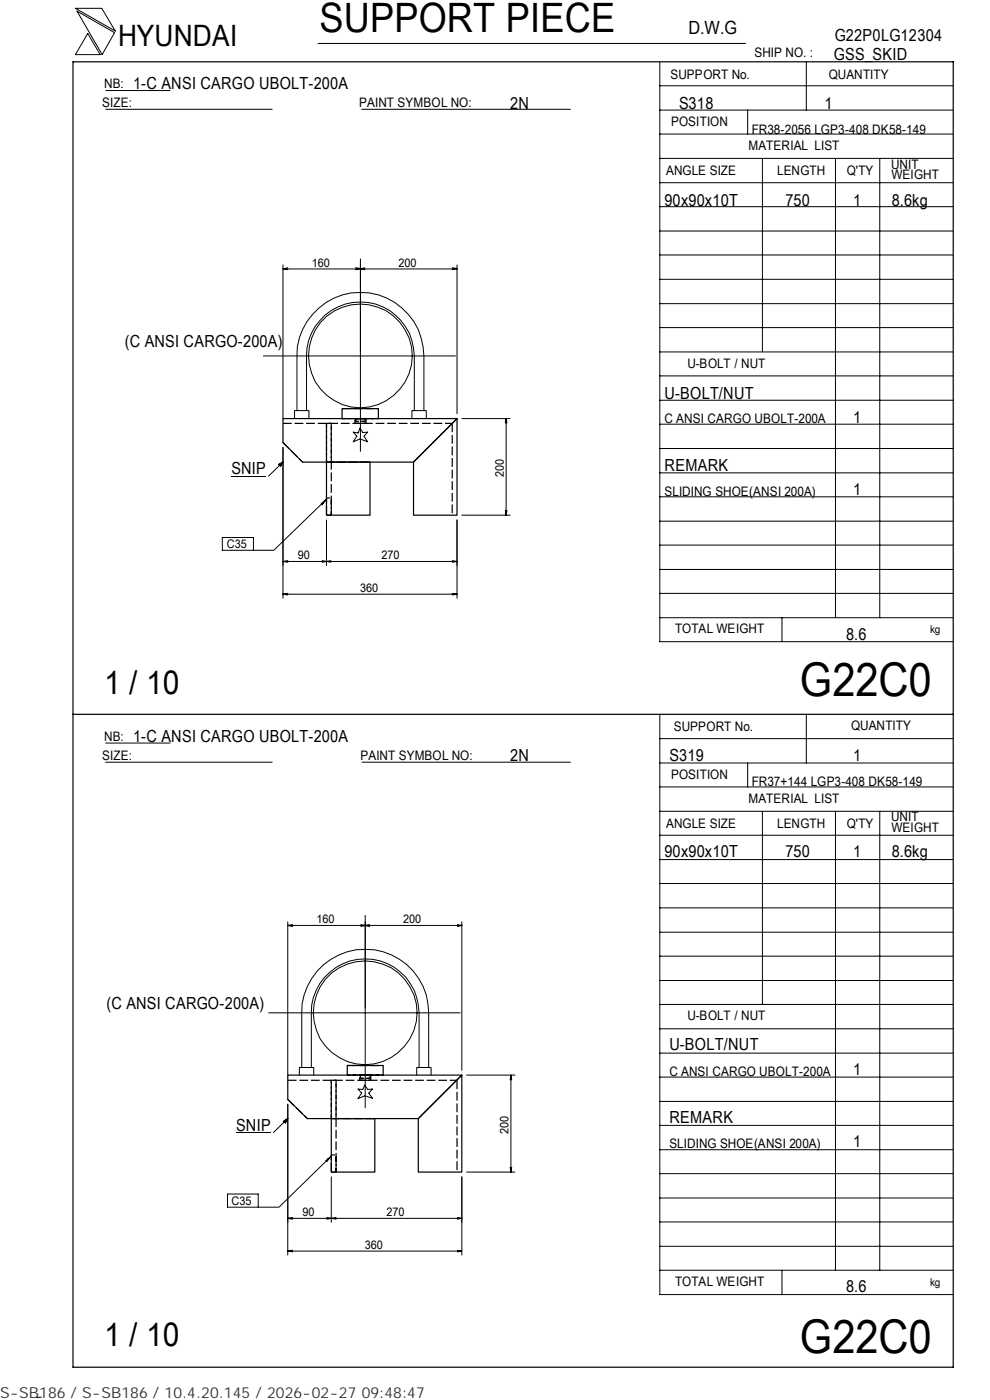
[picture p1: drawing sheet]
<svg xmlns="http://www.w3.org/2000/svg" width="210mm" height="297mm" viewBox="0 0 210 297" stroke-linecap="round" stroke-linejoin="round" font-family="sans-serif">
<g fill="none" stroke="#000" stroke-width=".21">
<path d="M16 1.8h5.6l2.9 4.8zM16.3 2.4l8 4.5-2.6 4.7zM18.6 7.1l2.6 4.5h-5.2zM22.4 19.2h13.7M67.5 9.2h90.6M139.9 18.2h62.3M139.9 13.2v122.9h62.3M171 13.1v10.3M22.4 23.2h35.3M76.7 23.2h44.3M139.9 38.8h62.3M139.9 33.6h62.3"/>
<path d="M139.9 28.4h62.3M139.9 23.4h62.3M158.6 23.4v5M161.7 33.6v41M177.2 33.7v97.4M186.6 33.7v97.4M60 56.2v32.6M60 57.1l1 .1M61 56.8l-1 .3M75.4 56.8l1 .2-1 .2M76.4 54.9v40.8M77.4 56.8l-1 .3 1 .1"/>
<path d="M95.9 56.8l1 .2-1 .2M96.9 57.1h-36.9M96.9 56.2v31.6M139.9 59.3h62.3M139.9 54.1h62.3M139.9 49h62.3M139.9 43.8h62.3M55.9 75.5h40.7M139.9 79.7h62.3M139.9 74.7h62.3M139.9 69.5h62.3M139.9 64.4h62.3"/>
<path d="M59.1 98.5l.9-.5-.5 .9zM60 94.9v32M60 98l-3 3M62.5 88.8v-1.7h3v1.7M63 87.1v-11.6a13.5 13.5 0 0 1 13.4-13.4 13.5 13.5 0 0 1 13.5 13.4v11.6M65 87.1v-11.6a11.4 11.4 0 0 1 11.4-11.4 11.4 11.4 0 0 1 11.5 11.4v11.6M74.9 91.7l1 .2 .5-1.1 .6 1 1-.1-.8 .8 .8 1.2-1.6-.6-1.5 .6 .8-1.2zM87.4 88.8v-1.7h3v1.7M97.9 88.8h10.3M107.3 88.8l-.1 .9M107.3 88.8l.2 .9M107.3 88.8v20.5"/>
<path d="M139.9 95.2h62.3M139.9 90h62.3M139.9 84.9h62.3M47.1 114h6.7v2.7h-6.7zM49.1 101h7.4M60 119.1l1 .2M61 118.9l-1 .2M68.1 106.8l1.1-.9-.9 1.2zM68.3 118.9l1.9 .4M68.5 106.6l.2 .2M69.2 105.9l-11.1 10.8h-4.3M69.2 110.3v9.7"/>
<path d="M70.2 118.9l-1.9 .4M95.9 118.9l1 .2M96.9 110.3v16.6M96.9 119.1l-1 .2M96.9 119.1h-36.9M97.9 109.3h10.3M107.2 108.3l.1 1M107.5 108.3l-.2 1M139.9 100.3h62.3M139.9 115.6h62.3M139.9 110.6h62.3M139.9 105.4h62.3"/>
<path d="M60 126.1l1 .1M60 126.1h36.9M61 125.9l-1 .2M95.9 125.9l1 .2M96.9 126.1l-1 .1M139.9 131.1h62.3M139.9 125.9h62.3M139.9 120.8h62.3M165.9 131.1v5M22.4 157.6h13.7M139.9 151.7v122.9h62.3M139.9 156.7h62.3"/>
<path d="M171 151.5v10.4M22.4 161.7h35.3M76.8 161.7h44.2M139.9 177.2h62.3M139.9 172.1h62.3M139.9 167h62.3M139.9 161.9h62.3M158.6 161.9v5.1M161.7 172.1v41M177.2 172.2v97.3M186.6 172.2v97.3M61 195.6v32.5"/>
<path d="M61 196.3l1.1 .3M62.1 196.2l-1.1 .1M76.5 196.2l1 .1M77.5 196.3l.9 .3M77.5 194.2v40.8M77.5 196.3l-1 .3M78.4 196.2l-.9 .1M97 196.2l.9 .1M97.9 196.3h-36.9M97.9 195.6v31.5M97.9 196.3l-.9 .3M139.9 182.4h62.3"/>
<path d="M139.9 197.8h62.3M139.9 192.6h62.3M139.9 187.4h62.3M57 214.9h40.6M139.9 218.3h62.3M139.9 213.1h62.3M139.9 208h62.3M139.9 202.9h62.3M60.1 237.9l.9-.6-.5 .9zM61 234.3v32M61 237.3l-3 3M63.5 228.1v-1.6h3v1.6"/>
<path d="M64 226.5v-11.6a13.5 13.5 0 0 1 13.5-13.5 13.5 13.5 0 0 1 13.4 13.5v11.6M66 226.5v-11.6a11.4 11.4 0 0 1 11.5-11.5 11.4 11.4 0 0 1 11.4 11.5v11.6M75.9 231l1.1 .1 .4-.9 .6 .9 1-.1-.8 .9 .8 1.1-1.6-.5-1.5 .6 .8-1.2zM88.4 228.1v-1.6h3v1.6M99 228.1h10.2M108.4 228.1l-.2 1M108.4 228.1l.1 1M108.4 228.1v20.6M139.9 238.7h62.3M139.9 233.7h62.3M139.9 228.5h62.3M139.9 223.4h62.3"/>
<path d="M48.2 253.3h6.6v2.8h-6.6zM50.1 240.3h7.4M61 258.5l1.1 .1M62.1 258.3l-1.1 .2M69.2 246.2l1.1-.9-1 1.1zM69.3 258.3l1 .2M69.5 245.9l.2 .1M70.3 258.5l-1 .1M70.3 245.3l-11.1 10.8h-4.4M70.3 249.7v9.6M70.3 258.5l1 .1M71.3 258.3l-1 .2"/>
<path d="M97 258.3l.9 .2M97.9 249.7v16.6M97.9 258.5l-.9 .1M97.9 258.5h-36.9M99 248.7h10.2M108.2 247.6l.2 1.1M108.5 247.6l-.1 1.1M139.9 259.2h62.3M139.9 254.2h62.3M139.9 249h62.3M139.9 243.9h62.3M61 265.4l1.1 .2"/>
<path d="M61 265.4h36.9M62.1 265.3l-1.1 .1M97 265.3l.9 .1M97.9 265.4l-.9 .2M139.9 269.5h62.3M139.9 264.4h62.3M165.9 269.5v5.1M8.8 296.4l-1 .1"/>
<circle cx="76.4" cy="75.5" r="11"/>
<circle cx="77.5" cy="214.8" r="11"/>
</g>
<path d="M15.5 13.1h186.7v277h-186.7zM60 88.8h36.9l-9.2 9.2h-23.5l-4.2-4.1zM69.2 98h9.3v11.3h-9.3zM72.5 88.8v-2.1h7.8v2.1M96.9 88.8v20.5h-9.2v-11.3zM15.5 151.5h186.7M61 228.1h36.9l-9.2 9.2h-23.5l-4.2-4.1zM70.3 237.3h9.2v11.4h-9.2zM73.6 228.1v-2.1h7.7v2.1M97.9 228.1v20.6h-9.2v-11.4z" fill="none" stroke="#000" stroke-width=".25"/>
<path d="M75.4 88.8h2.1M77.5 89.4h-2.1M76.4 228.1h2.1M78.5 228.8h-2.1" fill="none" stroke="#000" stroke-width=".25" stroke-dasharray="1.1 .3" stroke-linecap="butt"/>
<g fill="none" stroke="#000" stroke-width=".25" stroke-dasharray="1.9 .6" stroke-linecap="butt">
<path d="M60 89.8h35.9M60 93.9l4.2 4.1M69.2 98v-8.2h1.1v19.5M70.3 98h-1.1v-8.2h1.1v8.2h8.2M72.5 86.7h7.8M72.5 88.8h7.8h-7.8M77 88.8h.5v.6h-2.1v-.6h1.6M77.5 88.8h.1v1h-2.3v-1h2.2M95.9 89.8v19.5M69.2 109.3h1.1v-3.6h-1.1v3.6M61 229.2h35.9M61 233.2l4.2 4.1"/>
<path d="M70.3 237.3v-8.1h1v19.5M71.3 237.3h-1v-8.1h1v8.1h8.2M73.6 226h7.7M73.6 228.1h7.7h-7.7M78 228.1h.5v.7h-2.1v-.7h1.6M78.5 228.1h.1v1.1h-2.3v-1.1h2.2M96.9 229.2v19.5M70.3 248.7h1v-3.7h-1v3.7"/>
</g>
<path d="M75.3 88.8h2.3M77.6 89.8h-2.3M76.3 228.1h2.3M78.6 229.2h-2.3" fill="none" stroke="#000" stroke-width=".25" stroke-dasharray="1.3 .4" stroke-linecap="butt"/>
<path d="M59.1 98.1h.9v.8h-.9zM60.1 237.4h.9v.9h-.9z" fill="#000"/>
<g font-size="9.9">
<text x="169.7" y="147.6">G22C0</text>
<text x="169.7" y="286.9">G22C0</text>
</g>
<text font-size="8.6" x="67.7" y="6.9">SUPPORT PIECE</text>
<g font-size="7">
<text x="22.1" y="147.2">1 / 10</text>
<text x="22.1" y="285.6">1 / 10</text>
</g>
<text font-size="6.3" x="25.1" y="9.8">HYUNDAI</text>
<text font-size="3.9" x="146" y="7.3">D.W.G</text>
<g font-size="3.5">
<text x="177" y="8.7">G22P0LG12304</text>
<text x="176.9" y="12.8">GSS_SKID</text>
<text x="28.3" y="19">1-C ANSI CARGO UBOLT-200A</text>
<text x="108.2" y="23.1">2N</text>
<text x="144" y="23.1">S318</text>
<text x="174.8" y="23.1">1</text>
<text x="141" y="43.6">90x90x10T</text>
<text x="166.6" y="43.6">750</text>
<text x="180.9" y="43.6">1</text>
<text x="189.1" y="43.6">8.6kg</text>
<text x="26.5" y="73.6">(C ANSI CARGO-200A)</text>
<text x="141" y="84.6">U-BOLT/NUT</text>
<text x="180.9" y="89.7">1</text>
<text x="49.1" y="100.6">SNIP</text>
<text x="141" y="99.9">REMARK</text>
<text x="180.9" y="105.1">1</text>
<text x="179.5" y="135.8">8.6</text>
<text x="28.3" y="157.3">1-C ANSI CARGO UBOLT-200A</text>
<text x="108.2" y="161.4">2N</text>
<text x="142" y="161.4">S319</text>
<text x="180.9" y="161.4">1</text>
<text x="141" y="181.9">90x90x10T</text>
<text x="166.6" y="181.9">750</text>
<text x="180.9" y="181.9">1</text>
<text x="189.1" y="181.9">8.6kg</text>
<text x="22.6" y="214">(C ANSI CARGO-200A)</text>
<text x="142" y="222.8">U-BOLT/NUT</text>
<text x="180.9" y="228">1</text>
<text x="50.1" y="239.9">SNIP</text>
<text x="142" y="238.3">REMARK</text>
<text x="180.9" y="243.3">1</text>
<text x="179.5" y="274.1">8.6</text>
</g>
<text font-size="3.2" fill="#323232" x="0" y="296.6">S-SB186 / S-SB186 / 10.4.20.145 / 2026-02-27 09:48:47</text>
<g font-size="2.8">
<text x="142.2" y="16.8">SUPPORT No.</text>
<text x="160" y="12.2">SHIP NO. :</text>
<text x="175.8" y="16.7">QUANTITY</text>
<text x="21.7" y="22.8">SIZE:</text>
<text x="22.1" y="18.7">NB:</text>
<text x="76.2" y="22.8">PAINT SYMBOL NO:</text>
<text x="142.3" y="26.8">POSITION</text>
<text x="159.4" y="28.4">FR38-2056 LGP3-408 DK58-149</text>
<text x="158.8" y="31.7">MATERIAL LIST</text>
<text x="189" y="35.8">UNIT</text>
<text x="141.3" y="37.2">ANGLE SIZE</text>
<text x="164.8" y="37.1">LENGTH</text>
<text x="179.6" y="37.1">Q'TY</text>
<text x="189.1" y="38">WEIGHT</text>
<text x="145.8" y="78">U-BOLT / NUT</text>
<text x="141" y="89.8">C ANSI CARGO UBOLT-200A</text>
<text x="141" y="105.2">SLIDING SHOE(ANSI 200A)</text>
<text x="143.2" y="134.4">TOTAL WEIGHT</text>
<text x="142.9" y="155">SUPPORT No.</text>
<text x="180.5" y="154.9">QUANTITY</text>
<text x="21.7" y="161.3">SIZE:</text>
<text x="22.1" y="157.1">NB:</text>
<text x="76.5" y="161.2">PAINT SYMBOL NO:</text>
<text x="142.3" y="165.3">POSITION</text>
<text x="159.4" y="166.7">FR37+144 LGP3-408 DK58-149</text>
<text x="158.8" y="170.3">MATERIAL LIST</text>
<text x="141.3" y="175.7">ANGLE SIZE</text>
<text x="164.8" y="175.6">LENGTH</text>
<text x="179.6" y="175.6">Q'TY</text>
<text x="189" y="174.2">UNIT</text>
<text x="189.1" y="176.5">WEIGHT</text>
<text x="145.8" y="216.5">U-BOLT / NUT</text>
<text x="142" y="228.2">C ANSI CARGO UBOLT-200A</text>
<text x="142" y="243.5">SLIDING SHOE(ANSI 200A)</text>
<text x="143.2" y="272.9">TOTAL WEIGHT</text>
</g>
<g font-size="2.5">
<text x="66.1" y="56.6">160</text>
<text x="84.5" y="56.6">200</text>
<text x="106.8" y="101.2" transform="rotate(-90 106.8 101.2)">200</text>
<text x="48.1" y="116.3">C35</text>
<text x="63.2" y="118.6">90</text>
<text x="80.9" y="118.6">270</text>
<text x="76.4" y="125.6">360</text>
<text x="67.1" y="195.8">160</text>
<text x="85.5" y="195.8">200</text>
<text x="107.9" y="240.5" transform="rotate(-90 107.9 240.5)">200</text>
<text x="49.1" y="255.7">C35</text>
<text x="64.2" y="258">90</text>
<text x="82" y="258">270</text>
<text x="77.4" y="264.9">360</text>
</g>
<g font-size="2.3">
<text x="197.3" y="134.3">kg</text>
<text x="197.3" y="272.8">kg</text>
</g>
</svg>
